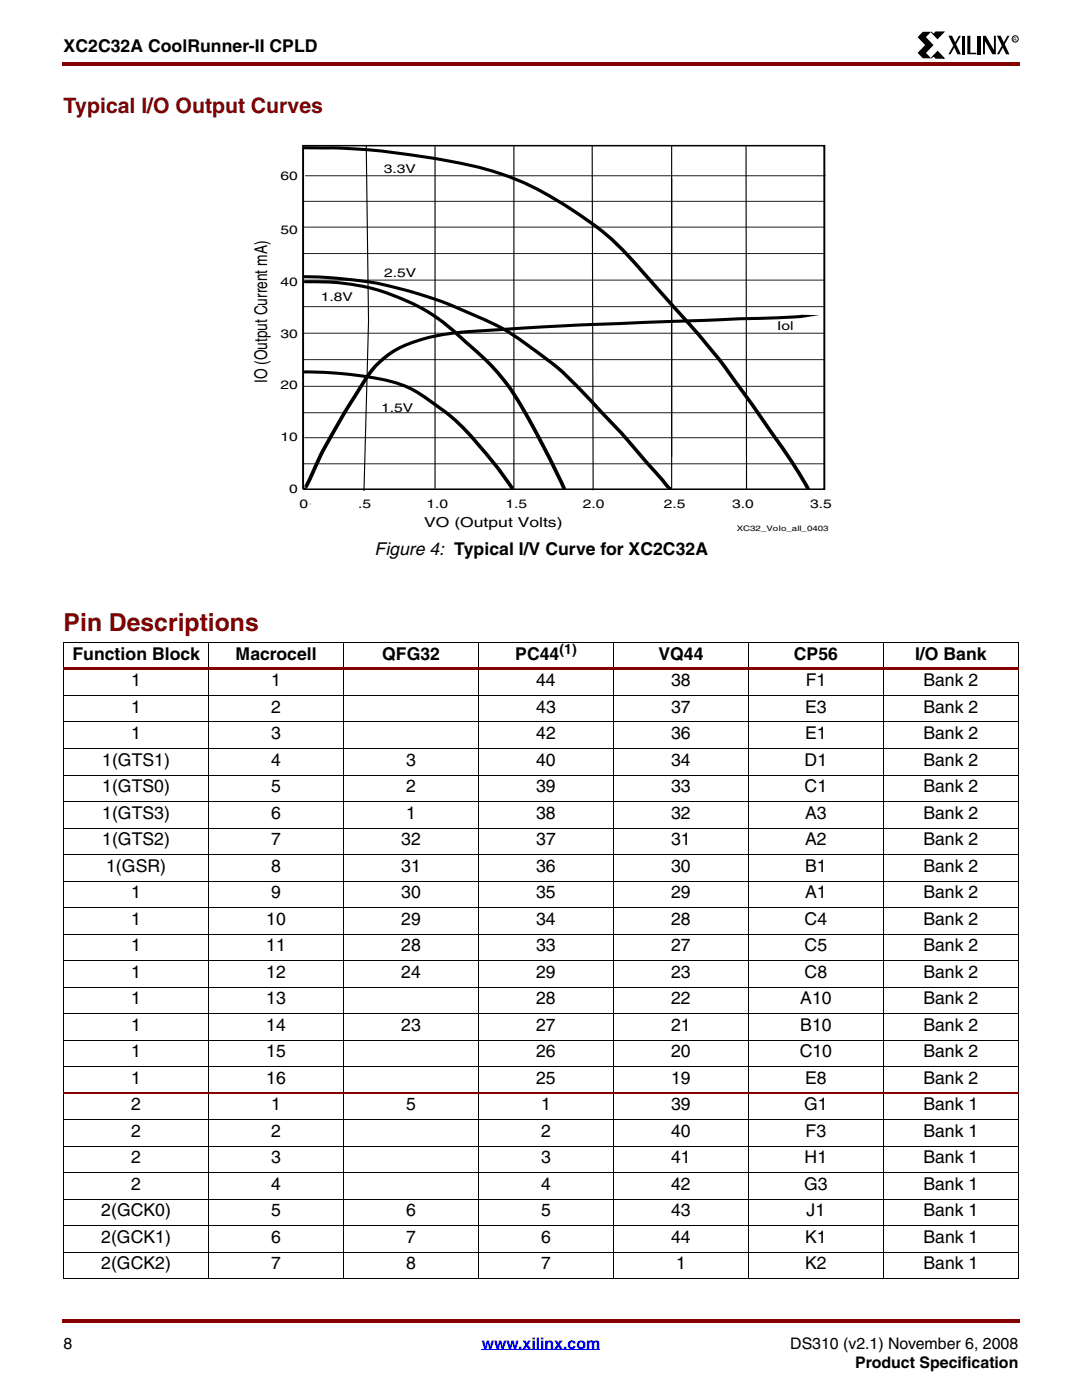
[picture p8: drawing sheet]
<svg xmlns="http://www.w3.org/2000/svg" width="216mm" height="279mm" viewBox="0 0 216 279" stroke-linecap="round" stroke-linejoin="round" font-family="sans-serif">
<g fill="#850000">
<path d="M12.4 12.4h.3v.7h-.3z"/>
<path d="M12.7 12.4h190.8v.7h-190.8z"/>
</g>
<path d="M12.7 267.1h190.5v9.8h-190.5z" fill="#fff"/>
<path d="M96.1 269.4h23.7" fill="none" stroke="#00f" stroke-width=".2"/>
<g fill="#850000">
<path d="M12.4 263.2h.3v.7h-.3z"/>
<path d="M12.7 263.2h190.8v.7h-190.8z"/>
</g>
<path d="M183.1 6.4h20.1v5.2h-20.1z" fill="#fff"/>
<path d="M184.1 6.3h1.7l-1 1.1 1.5 1.6-1.5 1.6 1 1h-1.7l-1-1 1.5-1.6-1.5-1.6zM189.2 7.1h.8l1.7 3.7h-.6zM191.3 7.1h.4l-2 3.7h-.5zM191.9 7.1h.6v3.7h-.6zM193 7.1h.6v3.4h1.2v.3h-1.8zM195.1 7.1h.6v3.7h-.6zM196.1 7.1h.6l1.6 2.9v-2.9h.4v3.7h-.7l-1.5-2.6v2.6h-.4zM198.9 7.1h.8l1.7 3.7h-.7zM201 7.1h.4l-2 3.7h-.5z" fill="#000"/>
<path d="M185.8 6.4l.5 .5 .4-.5h1.6l-1.2 1.3zM187.1 10.3l1.3 1.3h-1.7l-.4-.5-.5 .5z" fill="#000" stroke="#000" stroke-width=".2"/>
<circle cx="202.6" cy="7.8" r=".62" fill="none" stroke="#000" stroke-width=".2"/>
<path d="M50.1 28.9h115.9v77.5h-115.9z" fill="#fff"/>
<g fill="none" stroke="#000" stroke-width=".2">
<path d="M60.9 35.1h103.8M73.1 29l.4 35.1-.9 33.8M86.8 29.2v68.3M102.5 29.2v68.4M118.2 29.1l.2 68.7M134 29.2v68.3M148.9 29.2l.1 68.4M60.6 40.2h103.8M60.7 55.9h103.7M60.7 50.6h103.7M60.7 45.3h103.7M60.7 77.1h103.7"/>
<path d="M60.7 71.8h103.7M60.7 66.5h103.7M60.7 61.2h103.7M60.7 92.6h103.7M60.7 82.4h103.7M60.8 87.4h103.7M12.7 128.2h190.5M12.7 128.3v126.9M41.6 128.2v127.1M68.6 128.2v127.1M95.5 128.2v127.1M122.4 128.2v127.1"/>
<path d="M149.4 128.2v127.1M176.3 128.2v127.1M203.2 128.3v89.7M203.2 218.4v5M203.2 223.5v31.7"/>
</g>
<path d="M61.9 100.6h.1" fill="none" stroke="#231f20" stroke-width=".2"/>
<path d="M60.5 29.1h104v68.5h-104z" fill="none" stroke="#000" stroke-width=".34"/>
<path d="M60.5 29.5a142.7 142.7 0 0 1 38.1 4.7 65.5 65.5 0 0 1 18.5 9.7 56.1 56.1 0 0 1 11.9 11.2l6.5 7.3a158.2 158.2 0 0 1 14.8 18.7l.7 .9a185.1 185.1 0 0 1 10.3 15.6M159.8 63.1h.2l-43.2 1.7-13.2 .7a166 166 0 0 0-16 1.4 22.3 22.3 0 0 0-12.4 5.9 63.7 63.7 0 0 0-6 8.8 120.9 120.9 0 0 0-8 15.3l-.4 .4" fill="none" stroke="#000" stroke-width=".69" stroke-linecap="butt"/>
<path d="M60.7 55.2h.2a78.9 78.9 0 0 1 34.3 8l.8 .3a45.2 45.2 0 0 1 11.1 6.7 72.4 72.4 0 0 1 13 12.2 166.4 166.4 0 0 1 9.8 10.9l3.7 4.2M61 56.2a41.7 41.7 0 0 1 29.8 10.1l1.6 1.5a47.9 47.9 0 0 1 13.3 16.2l3.6 6.8 3.2 6.6M60.8 74.2h1.5a70 70 0 0 1 17.6 2.5 27.4 27.4 0 0 1 7.5 4.4 55.5 55.5 0 0 1 11.3 11.5l3.4 4.7" fill="none" stroke="#000" stroke-width=".69"/>
<path d="M12.7 133.2h190.5v.6h-190.5z" fill="#850000"/>
<g fill="none" stroke="#000" stroke-width=".2">
<path d="M12.7 138.8h190.5M12.7 144.1h190.5M12.7 149.4h190.5M12.7 154.7h190.5M12.7 160h190.5M12.7 165.3h190.5M12.7 170.6h190.5M12.7 175.9h190.5M12.7 181.1h190.5M12.7 186.4h190.5M12.7 191.7h190.5M12.7 197h190.5"/>
<path d="M12.7 202.3h190.5M12.7 207.6h190.5M12.7 212.9h190.5M12.7 223.5h190.6M12.7 228.8h190.5M12.7 234.1h190.5M12.7 239.4h190.5M12.7 244.6h190.5M12.7 249.9h190.5M12.7 255.2h190.5"/>
</g>
<path d="M12.7 218.2h190.6" fill="none" stroke="#850000" stroke-width=".36"/>
<text font-size="4.9" fill="#850000" x="12.7" y="125.9">Pin Descriptions</text>
<text font-size="4.2" fill="#850000" x="12.7" y="22.6">Typical I/O Output Curves</text>
<g font-size="3.5">
<text x="12.7" y="10.5">XC2C32A CoolRunner-II CPLD</text>
<text x="53.3" y="76.5" transform="rotate(-90 53.3 76.5)">IO (Output Current mA)</text>
<text x="74.7" y="110.8">Figure 4: Typical I/V Curve for XC2C32A</text>
<text x="14.5" y="131.6">Function Block</text>
<text x="47" y="131.6">Macrocell</text>
<text x="76.3" y="131.6">QFG32</text>
<text x="102.8" y="131.6">PC44</text>
<text x="131.4" y="131.6">VQ44</text>
<text x="158.4" y="131.6">CP56</text>
<text x="182.6" y="131.6">I/O Bank</text>
<text x="26.2" y="136.9">1</text>
<text x="54.1" y="136.9">1</text>
<text x="107" y="136.9">44</text>
<text x="133.9" y="136.9">38</text>
<text x="160.8" y="136.9">F1</text>
<text x="184.3" y="136.9">Bank 2</text>
<text x="26.2" y="142.2">1</text>
<text x="54.1" y="142.2">2</text>
<text x="107" y="142.2">43</text>
<text x="133.9" y="142.2">37</text>
<text x="160.7" y="142.2">E3</text>
<text x="184.3" y="142.2">Bank 2</text>
<text x="26.2" y="147.5">1</text>
<text x="54.1" y="147.5">3</text>
<text x="107" y="147.5">42</text>
<text x="133.9" y="147.5">36</text>
<text x="160.7" y="147.5">E1</text>
<text x="184.3" y="147.5">Bank 2</text>
<text x="20.4" y="152.8">1(GTS1)</text>
<text x="54.1" y="152.8">4</text>
<text x="81" y="152.8">3</text>
<text x="107" y="152.8">40</text>
<text x="133.9" y="152.8">34</text>
<text x="160.5" y="152.8">D1</text>
<text x="184.3" y="152.8">Bank 2</text>
<text x="20.4" y="158.1">1(GTS0)</text>
<text x="54.1" y="158.1">5</text>
<text x="81" y="158.1">2</text>
<text x="107" y="158.1">39</text>
<text x="133.9" y="158.1">33</text>
<text x="160.5" y="158.1">C1</text>
<text x="184.3" y="158.1">Bank 2</text>
<text x="20.4" y="163.4">1(GTS3)</text>
<text x="54.1" y="163.4">6</text>
<text x="81" y="163.4">1</text>
<text x="107" y="163.4">38</text>
<text x="133.9" y="163.4">32</text>
<text x="160.7" y="163.4">A3</text>
<text x="184.3" y="163.4">Bank 2</text>
<text x="20.4" y="168.7">1(GTS2)</text>
<text x="21.2" y="174">1(GSR)</text>
<text x="54.1" y="168.7">7</text>
<text x="54.1" y="174">8</text>
<text x="80.1" y="168.7">32</text>
<text x="80.1" y="174">31</text>
<text x="107" y="168.7">37</text>
<text x="107" y="174">36</text>
<text x="133.9" y="174">30</text>
<text x="133.9" y="168.7">31</text>
<text x="160.7" y="174">B1</text>
<text x="160.7" y="168.7">A2</text>
<text x="184.3" y="174">Bank 2</text>
<text x="184.3" y="168.7">Bank 2</text>
<text x="26.2" y="179.3">1</text>
<text x="54.1" y="179.3">9</text>
<text x="80.1" y="179.3">30</text>
<text x="107" y="179.3">35</text>
<text x="133.9" y="179.3">29</text>
<text x="160.7" y="179.3">A1</text>
<text x="184.3" y="179.3">Bank 2</text>
<text x="26.2" y="184.6">1</text>
<text x="53.1" y="184.6">10</text>
<text x="80.1" y="184.6">29</text>
<text x="107" y="184.6">34</text>
<text x="133.9" y="184.6">28</text>
<text x="160.6" y="184.6">C4</text>
<text x="184.3" y="184.6">Bank 2</text>
<text x="26.2" y="189.8">1</text>
<text x="53.1" y="189.8">11</text>
<text x="80.1" y="189.8">28</text>
<text x="107" y="189.8">33</text>
<text x="133.9" y="189.8">27</text>
<text x="160.5" y="189.8">C5</text>
<text x="184.3" y="189.8">Bank 2</text>
<text x="26.2" y="195.1">1</text>
<text x="53.1" y="195.1">12</text>
<text x="80.1" y="195.1">24</text>
<text x="107" y="195.1">29</text>
<text x="133.9" y="195.1">23</text>
<text x="160.5" y="195.1">C8</text>
<text x="184.3" y="195.1">Bank 2</text>
<text x="26.2" y="200.4">1</text>
<text x="53.1" y="200.4">13</text>
<text x="107" y="200.4">28</text>
<text x="133.9" y="200.4">22</text>
<text x="159.7" y="200.4">A10</text>
<text x="184.3" y="200.4">Bank 2</text>
<text x="26.2" y="205.7">1</text>
<text x="53.1" y="205.7">14</text>
<text x="80.1" y="205.7">23</text>
<text x="107" y="205.7">27</text>
<text x="133.9" y="205.7">21</text>
<text x="159.7" y="205.7">B10</text>
<text x="184.3" y="205.7">Bank 2</text>
<text x="26.2" y="211">1</text>
<text x="53.1" y="211">15</text>
<text x="107" y="211">26</text>
<text x="133.9" y="211">20</text>
<text x="159.6" y="211">C10</text>
<text x="184.3" y="211">Bank 2</text>
<text x="26.2" y="216.3">1</text>
<text x="26.2" y="221.6">2</text>
<text x="53.1" y="216.3">16</text>
<text x="54.1" y="221.6">1</text>
<text x="81" y="221.6">5</text>
<text x="107" y="216.3">25</text>
<text x="108" y="221.6">1</text>
<text x="133.9" y="216.3">19</text>
<text x="133.9" y="221.6">39</text>
<text x="160.5" y="221.6">G1</text>
<text x="160.7" y="216.3">E8</text>
<text x="184.3" y="216.3">Bank 2</text>
<text x="184.3" y="221.6">Bank 1</text>
<text x="26.2" y="226.9">2</text>
<text x="54.1" y="226.9">2</text>
<text x="108" y="226.9">2</text>
<text x="133.9" y="226.9">40</text>
<text x="160.8" y="226.9">F3</text>
<text x="184.3" y="226.9">Bank 1</text>
<text x="26.2" y="232.2">2</text>
<text x="54.1" y="232.2">3</text>
<text x="108" y="232.2">3</text>
<text x="133.9" y="232.2">41</text>
<text x="160.5" y="232.2">H1</text>
<text x="184.3" y="232.2">Bank 1</text>
<text x="26.2" y="237.5">2</text>
<text x="54.1" y="237.5">4</text>
<text x="108" y="237.5">4</text>
<text x="133.9" y="237.5">42</text>
<text x="160.5" y="237.5">G3</text>
<text x="184.3" y="237.5">Bank 1</text>
<text x="20.2" y="242.8">2(GCK0)</text>
<text x="54.1" y="242.8">5</text>
<text x="81" y="242.8">6</text>
<text x="108" y="242.8">5</text>
<text x="133.9" y="242.8">43</text>
<text x="161" y="242.8">J1</text>
<text x="184.3" y="242.8">Bank 1</text>
<text x="20.2" y="248.1">2(GCK1)</text>
<text x="54.1" y="248.1">6</text>
<text x="81.1" y="248.1">7</text>
<text x="108" y="248.1">6</text>
<text x="133.9" y="248.1">44</text>
<text x="160.7" y="248.1">K1</text>
<text x="184.3" y="248.1">Bank 1</text>
<text x="20.2" y="253.3">2(GCK2)</text>
<text x="54.1" y="253.3">7</text>
<text x="81.1" y="253.3">8</text>
<text x="108" y="253.3">7</text>
<text x="134.9" y="253.3">1</text>
<text x="160.7" y="253.3">K2</text>
<text x="184.3" y="253.3">Bank 1</text>
</g>
<g font-size="3.2">
<text x="12.7" y="269.2">8</text>
<text x="157.7" y="269.2">DS310 (v2.1) November 6, 2008</text>
<text x="170.7" y="273">Product Specification</text>
</g>
<text font-size="3.2" fill="#00f" x="96.1" y="269.2">www.xilinx.com</text>
<text font-size="2.8" x="111.6" y="130.6">(1)</text>
<text font-size="2.7" x="84.7" y="105.2">VO (Output Volts)</text>
<g font-size="2.4">
<text x="56" y="35.8">60</text>
<text x="76.6" y="34.6">3.3V</text>
<text x="56" y="46.8">50</text>
<text x="56" y="57.1">40</text>
<text x="64" y="60">1.8V</text>
<text x="76.7" y="55.3">2.5V</text>
<text x="155.1" y="65.9">Iol</text>
<text x="56" y="67.4">30</text>
<text x="56" y="77.7">20</text>
<text x="76" y="82.2">1.5V</text>
<text x="56" y="88">10</text>
<text x="57.7" y="98.3">0</text>
<text x="59.8" y="101.5">0</text>
<text x="71.5" y="101.5">.5</text>
<text x="85.1" y="101.5">1.0</text>
<text x="100.9" y="101.5">1.5</text>
<text x="116.3" y="101.5">2.0</text>
<text x="132.5" y="101.5">2.5</text>
<text x="146.1" y="101.5">3.0</text>
<text x="161.7" y="101.5">3.5</text>
</g>
<text font-size="1.5" x="147" y="106">XC32_VoIo_all_0403</text>
<text font-size="1" x="202.2" y="8.1">R</text>
</svg>
